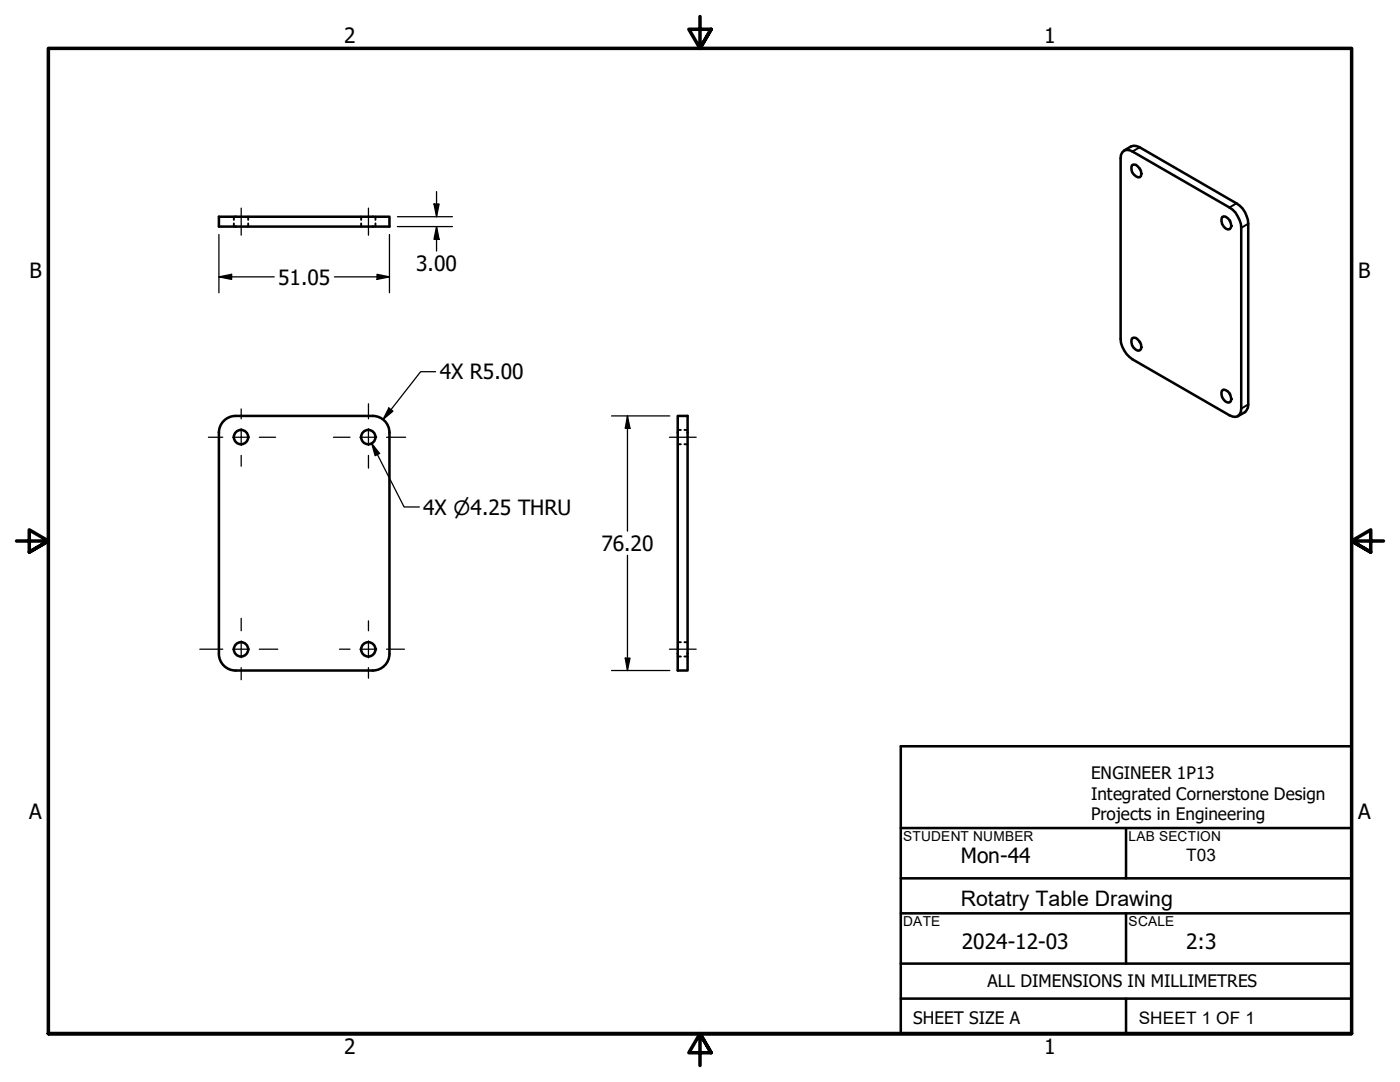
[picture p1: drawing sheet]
<svg xmlns="http://www.w3.org/2000/svg" width="279mm" height="216mm" viewBox="0 0 279 216" stroke-linecap="round" stroke-linejoin="round" font-family="sans-serif">
<!-- layer: Visible (ANSI) -->
<g fill="none" stroke="#000" stroke-width=".51">
<path d="M224 30.4a1.44 1.44 0 0 1 2-.2l19.4 11.2a5.4 5.4 0 0 1 2.3 4.1v36a1.42 1.42 0 0 1-.7 1.6 1.42 1.42 0 0 1-1.6-.2l-19.4-11.2a5.4 5.4 0 0 1-2.4-4.1v-36l.1-.7zM224.3 30l1.4-.8 .6-.1 1.2 .3 19.3 11.2a4.9 4.9 0 0 1 2.3 4v36.1l-.1 .6-.5 .9-1.5 .9M225.9 33a1.1 1.1 0 0 1 1.6 .7 1.29 1.29 0 0 1 0 1.7 1.74 1.74 0 0 1-1.6-2.4zM227.5 33.7v.1M43.7 43.2h34v2h-34zM243.9 43.3a1.13 1.13 0 0 1 1.5 .7 1.26 1.26 0 0 1 0 1.7 1.46 1.46 0 0 1-1.6-1.6zM245.4 44l.1 .1M225.9 67.5a1.1 1.1 0 0 1 1.6 .7 1.26 1.26 0 0 1 0 1.7 1.51 1.51 0 0 1-1.7-1.6zM227.5 68.2v.1M243.9 77.9l.3-.2a1.82 1.82 0 0 1 1.4 2.4l-.2 .2a1.45 1.45 0 0 1-1.6-1.6zM245.4 78.5l.1 .2M47 83a3.3 3.3 0 0 0-3.3 3.3v44.1"/>
<path d="M47.1 83h27.3M74.4 83a3.3 3.3 0 0 1 3.3 3.3v44.1M135.3 83h1.9v50.8h-1.9zM43.7 130.5a3.3 3.3 0 0 0 3.3 3.3M47.1 133.8h27.3M77.7 130.5a3.3 3.3 0 0 1-3.3 3.3"/>
<circle cx="48.1" cy="87.2" r="1.43"/>
<circle cx="73.5" cy="87.2" r="1.43"/>
<circle cx="48.1" cy="129.6" r="1.43"/>
<circle cx="73.5" cy="129.6" r="1.43"/>
</g>
<!-- layer: Hidden (ANSI) -->
<g fill="none" stroke="#000" stroke-width=".38">
<path d="M46.7 43.2v.7M46.7 44.6v.6M49.5 43.2v.7M49.5 44.6v.6M72.1 43.2v.7M72.1 44.6v.6M74.9 43.2v.7M74.9 44.6v.6M135.3 85.8h.6M135.3 88.6h.6M136.6 85.8h.6M136.6 88.6h.6"/>
<path d="M135.3 128.1h.6M135.3 131h.6M136.6 128.1h.6M136.6 131h.6"/>
</g>
<!-- layer: Visible Narrow (ANSI) -->
<path d="M227.5 29.4l-1.5 .8M246.8 40.6l-1.4 .8M249.1 44.6l-1.4 .9M249.1 80.7l-1.4 .8" fill="none" stroke="#000" stroke-width=".38"/>
<!-- layer: Border (ANSI) -->
<path d="M139.7 3.3v6.4l-2.2-3.9h4.4l-2.2 3.9 2.2-3.9M3.3 107.9h6.4l-3.9-2.2v4.5l3.9-2.3-3.9 2.3M276.1 107.9h-6.4l3.9-2.2v4.5l-3.9-2.3 3.9 2.3M9.7 206.2v-196.5h260v196.5h-260h260M141.9 210.1l-2.2-3.9 2.2 3.9h-4.4l2.2-3.9v6.4" fill="none" stroke="#000" stroke-width=".7"/>
<!-- layer: Title (ANSI) -->
<path d="M179.8 148.9h89.9v57.3h-89.9zM179.8 165.2h89.9M179.8 175.3h89.9M224.7 165.2v10.1M179.8 199.3h89.9M179.8 182.2h89.9M179.8 192.3h89.9M224.7 182.2v10.1M224.7 199.3v6.9" fill="none" stroke="#000" stroke-width=".51"/>
<!-- layer: Center Mark (ANSI) -->
<g fill="none" stroke="#000" stroke-width=".25">
<path d="M41.6 87.2h2.8M46.4 87.2h3.4M48.1 81.6v2M48.1 85.5v3.4M48.1 90.9v2.1M51.8 87.2h3.2M66.5 87.2h3.3M71.8 87.2h3.4M73.5 80.6v3M73.5 85.5v3.4M73.5 90.9v2.5M77.2 87.2h3.8"/>
<path d="M39.9 129.5h4.5M46.4 129.5h3.4M48.1 123.4v2.5M48.1 127.9v3.4M48.1 133.2v2.4M51.8 129.5h3.6M67.8 129.5h2M71.8 129.5h3.4M73.5 123.9v2M73.5 127.9v3.4M73.5 133.2v2.1M77.2 129.5h3.5"/>
</g>
<!-- layer: Dimension (ANSI) -->
<g fill="none" stroke="#000" stroke-width=".25">
<path d="M87.1 38.2v5M43.7 55.2l2.5-.5v1.1zM43.7 55.2h11M43.7 46.8v11.6M66.7 55.2h11M75.2 54.7l2.5 .5-2.5 .6zM77.7 46.8v11.6M79.3 45.2h11M79.3 43.2h11M86.6 40.7h1l-.5 2.5zM87.1 45.2l.5 2.6h-1zM87.1 45.2v4.9"/>
<path d="M86.9 74.2h-3l-7.4 9.5M74.2 88.5l1.6 2-.9 .4zM74.2 88.5l6.4 12.7h3.1M77.6 81.4l.8 .6-1.9 1.7zM122 83h11.7M125.2 83l.5 2.5h-.9zM125.2 83v23M125.2 110.8v23M122 133.8h11.7M124.8 131.3h.9l-.5 2.5z"/>
</g>
<path d="M43.7 55.2l2.5-.5v1.1zM75.2 54.7l2.5 .5-2.5 .6zM86.6 40.7h1l-.5 2.5zM87.1 45.2l.5 2.6h-1zM74.2 88.5l1.6 2-.9 .4zM77.6 81.4l.8 .6-1.9 1.7zM125.2 83l.5 2.5h-.9zM124.8 131.3h.9l-.5 2.5z" fill="#000"/>
<!-- layer: Centerline (ANSI) -->
<path d="M48.1 41.5v5.4M73.5 41.5v5.4M133.6 87.2h5.3M133.6 129.5h5.3" fill="none" stroke="#000" stroke-width=".25"/>
<text font-size="4.3" x="191.8" y="180.8">Rotatry Table Drawing</text>
<g font-size="4.2">
<text x="68.7" y="8.6">2</text>
<text x="208.4" y="8.6">1</text>
<text x="5.9" y="55.5">B</text>
<text x="55.5" y="56.8">51.05</text>
<text x="83.1" y="54">3.00</text>
<text x="271.1" y="55.5">B</text>
<text x="87.8" y="75.7">4X R5.00</text>
<text x="84.5" y="102.7">4X ⌀4.25 THRU</text>
<text x="120" y="109.9">76.20</text>
<text x="5.8" y="163.4">A</text>
<text x="271" y="163.4">A</text>
<text x="191.8" y="172.3">Mon-44</text>
<text x="192" y="189.4">2024-12-03</text>
<text x="236.7" y="189.4">2:3</text>
<text x="68.7" y="210.3">2</text>
<text x="208.4" y="210.3">1</text>
</g>
<g font-size="3.4">
<text x="217.7" y="155.4">ENGINEER 1P13</text>
<text x="217.7" y="159.6">Integrated Cornerstone Design</text>
<text x="217.7" y="163.7">Projects in Engineering</text>
<text x="236.7" y="171.8">T03</text>
<text x="197.1" y="197">ALL DIMENSIONS IN MILLIMETRES</text>
<text x="182.2" y="204.3">SHEET SIZE A</text>
<text x="227.3" y="204.3">SHEET 1 OF 1</text>
</g>
<g font-size="2.7">
<text x="180.3" y="167.8">STUDENT NUMBER</text>
<text x="225.2" y="167.8">LAB SECTION</text>
<text x="180.3" y="184.7">DATE</text>
<text x="225.2" y="184.8">SCALE</text>
</g>
</svg>
